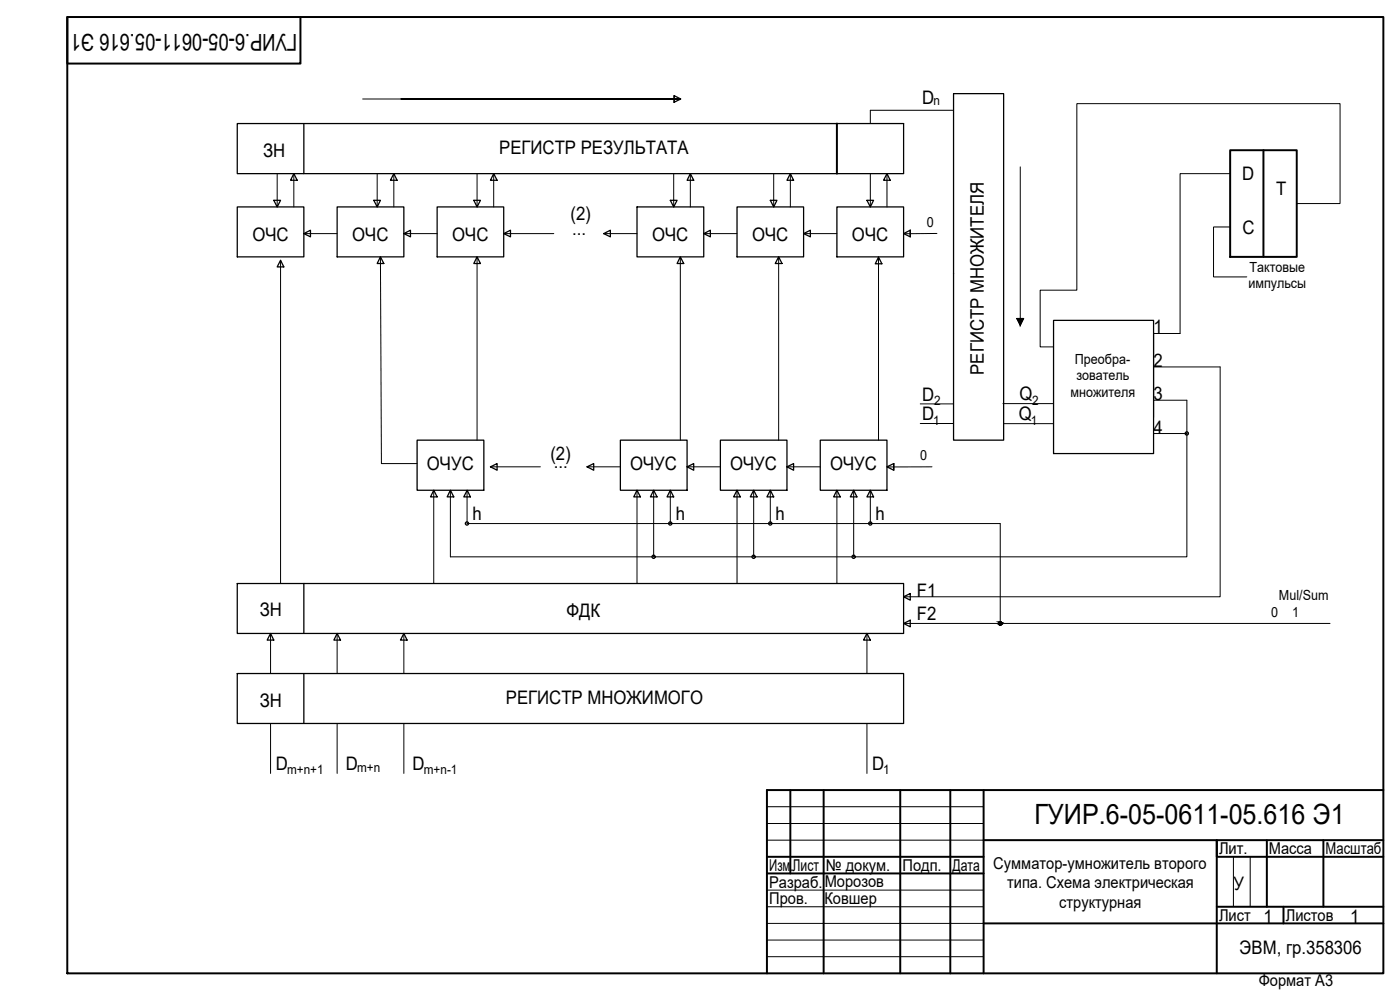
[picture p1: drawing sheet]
<svg xmlns="http://www.w3.org/2000/svg" width="420mm" height="297mm" viewBox="0 0 420 297" stroke-linecap="round" stroke-linejoin="round" font-family="sans-serif">
<!-- layer: 0 -->
<g fill="none" stroke="#000" stroke-width=".59">
<path d="M20.2 5.1h395v286.9h-395zM20.2 5.1v14h70v-14M251.2 37.1v15M369.2 45.1h20v32h-20zM379.2 45.1v32M237.2 237.1v25M247.2 237.1v54.9M270.2 237.1v54.9M285.2 237.1v54.9M295.2 237.1v54.9M415.2 237.1h-185v54.9M230.2 257.1h65"/>
<path d="M295.2 252.1h120M380.2 252.1v20M397.2 252.1v20M415.2 257.1h-50v-5v39.9M230.2 262.1h65M295.2 277.1h120M365.2 272.1h50M385.2 272.1v5"/>
</g>
<path d="M230.2 242h65M230.2 247.1h65M230.2 252.1h65M370.2 257.1v15M375.2 257.1v15M230.2 267.1h65M230.2 272.1h65M230.2 277.1h65M230.2 282.1h65M230.2 287h65" fill="none" stroke="#000" stroke-width=".3"/>
<g fill="none" stroke="#000" stroke-width=".38">
<path d="M71.2 37.1h200v15h-200zM91.2 37.1v15M202.3 28.7l2 1-2 1zM202.3 28.7v2M286.2 28.1h15v104h-15zM88.2 52.1l1 2h-2zM118.2 52.1l1 2h-2zM148.2 52.1l1 2h-2zM207.2 52.1l1 2h-2zM237.2 52.1l1 2h-2zM266.2 52.1l1 2h-2zM71.2 62.1h20v15h-20z"/>
<path d="M82.2 60.1h2l-1 2zM84.2 78.1l1 2h-2zM91.2 70.1l2-1v2zM101.2 62.1h20v15h-20zM112.2 60.1h2l-1 2zM114.2 77.1l1 2h-2zM121.2 70.1l2-1v2zM131.2 62.1h20v15h-20zM142.2 60.1h2l-1 2zM143.2 77.1l1 2h-2zM151.2 70.1l2-1v2zM181.2 70.1l2-1v2z"/>
<path d="M191.2 62.1h20v15h-20zM201.2 60.1h2l-1 2zM204.2 77.1l1 2h-2zM211.2 70.1l2-1v2zM221.2 62.1h20v15h-20zM231.2 60.1h2l-1 2zM233.7 77.1l1 2h-2zM241.2 70.1l2-1v2zM251.2 62.1h20v15h-20zM260.2 60.1h2l-1 2zM263.7 77.2l1 1.9h-2zM271.2 70.1l2-1v2z"/>
<path d="M273.2 69.1v2M305.2 95.6h2l-1 2zM316.2 96.1h30v40h-30zM125.2 132.1h20v15h-20zM186.2 132.1h20v15h-20zM216.2 132.1h20v15h-20zM246.2 132.1h20v15h-20zM268.2 139.1v2M130.2 147.1l1 2h-2zM135.2 147.1l1 2h-2zM140.2 147.1l1 2h-2zM147.2 140.1l2-1v2z"/>
<path d="M176.2 140.1l2-1v2zM191.2 147.1l1 2h-2zM196.2 147.1l1 2h-2zM201.2 147.1l1 2h-2zM206.2 140.1l2-1v2zM221.2 147.1l1 2h-2zM226.2 147.1l1 2h-2zM231.2 147.1l1 2h-2zM236.2 140.1l2-1v2zM251.2 147.1l1 2h-2zM256.2 147.1l1 2h-2zM261.2 147.1l1 2h-2z"/>
<path d="M266.2 140.1l2-1v2zM71.2 175.1h200v15h-200zM91.2 175.1v15M271.2 179.1l2-1v2zM81.2 190.1l1 2h-2zM101.2 190.1l1 2h-2zM121.2 190.1l1 2h-2zM260.2 190.1l1 2h-2zM271.2 187.1l2-1v2zM71.2 202.1h200v15h-200zM91.2 202.1v15"/>
<circle cx="356.2" cy="130.1" r=".49"/>
<circle cx="140.1" cy="157.1" r=".49"/>
<circle cx="201.1" cy="157.1" r=".49"/>
<circle cx="231.2" cy="157.1" r=".49"/>
<circle cx="261.2" cy="157.1" r=".49"/>
<circle cx="196.2" cy="167.1" r=".49"/>
<circle cx="226.2" cy="167.1" r=".49"/>
<circle cx="256.2" cy="167.1" r=".49"/>
<circle cx="300.2" cy="187" r=".49"/>
</g>
<g fill="none" stroke="#000" stroke-width=".3">
<path d="M120.4 29.7h83.9h-95.5M204.3 29.7h-83.9h83.9M231.2 37.1h20M286.2 33.1h-25v4M83.2 52.1v10M88.2 52.1v10M113.2 52.1v10M118.2 52.1v10M143.2 52.1v10M148.2 52.1v10M202.2 52.1v10M207.2 52.1v10"/>
<path d="M232.2 52.1v10M237.2 52.1v10M261.2 52.1v10M266.2 52.1v10M306.2 50.1v47.5M369.2 52.1h-15v48h-8v10M84.2 78.1v97M91.2 70.1h10M114.2 77l.3 62.1h10.7M121.2 70.1h10M143.2 77.1v55M151.2 70.1h15"/>
<path d="M181.2 70.1h10M204.2 77.1v55M211.2 70.1h10M233.7 77.1v55M241.2 70.1h10M263.7 77.1v55M281.2 70l-10 .1M369.2 68.1h-5v15h10M389.2 61.1h13v-30h-79v56h-11v17h4M346.2 116.1v4v-10h20v69h-95M276.2 127.1h10M276.2 121.2h10"/>
<path d="M301 121.1h15M301.2 127.1h15M346.2 125.1v-5h10v47h-221v-20M346.2 130.1h10M130.2 147.1v28M140.2 147.1v10M140.2 157.1h160v30M147.2 140.1h15M176.2 140.1h10M191.2 147.1v28M196.2 147.1v20M201.2 147.1v10"/>
<path d="M206.2 140.1h10M221.2 147.1v28M226.2 147.1v20M231.2 147.1v10M236.2 140.1h10M251.2 147.1v28M256.2 147.1v20M261.2 147.1v10M279.7 140.1h-13.5M81.2 190.1v12M101.2 190.1v12M121.2 190.1v12"/>
<path d="M260.2 190.1v12M271.2 187.1h128M81.2 217.1v15M101.2 217.1v15M121.2 217.1v15M260.2 217.1v15"/>
</g>
<g fill="#000" stroke="#000" stroke-width=".3">
<path d="M300 187.5h.4zM300 186.6h.2z"/>
<path d="M299.7 187.1h.5zM299.7 187.1h.5z"/>
<path d="M300 187.5l.3 .1zM300.1 187.6h.2z"/>
<path d="M300 186.6h.2zM299.9 186.6h.3z"/>
<path d="M299.9 186.6l.3 .1zM299.9 186.7h.3z"/>
<path d="M299.9 186.7l.3 .1zM299.9 186.7l.3 .1z"/>
<path d="M299.8 186.8h.4zM299.8 186.8h.4z"/>
<path d="M299.8 186.8l.4 .1zM299.8 186.8l.4 .1z"/>
<path d="M299.7 186.9l.5 .1zM299.7 186.9l.5 .1z"/>
<path d="M299.7 187l.5 .1zM299.7 187l.5 .1z"/>
<path d="M300.2 186.6h.2zM300.2 186.6h.2z"/>
<path d="M300.2 186.6l.3 .1zM300.2 186.6l.3 .1z"/>
<path d="M299.9 187.5h.5zM299.9 187.5h.5z"/>
<path d="M300.2 186.7h.3zM300.2 186.7h.3z"/>
<path d="M300.2 186.7l.4 .1zM300.2 186.7l.4 .1z"/>
<path d="M299.8 187.4h.7zM299.8 187.4l.6 .1z"/>
<path d="M300.2 186.8l.5 .1zM300.2 186.8l.5 .1z"/>
<path d="M299.8 187.4h.8zM299.8 187.4h.7z"/>
<path d="M300.2 186.9l.5 .1zM300.2 186.9l.5 .1z"/>
<path d="M299.7 187.3h1zM299.7 187.3l.9 .1z"/>
<path d="M300.2 187l.5 .1zM300.2 187l.5 .1z"/>
<path d="M299.7 187.1l1 .1zM299.7 187.1l1 .1z"/>
<path d="M299.7 187.2h1zM299.7 187.2l1 .1z"/>
</g>
<g fill="#000" stroke="#000" stroke-width=".3">
<path d="M305.2 95.6h1v2z"/>
<path d="M306.2 95.6v2l1-2zM306.2 95.6v2z"/>
</g>
<text font-size="8.4" x="310.4" y="247.1">ГУИР.6-05-0611-05.616 Э1</text>
<text font-size="7" x="89.2" y="10.1" transform="rotate(180 89.2 10.1)">ГУИР.6-05-0611-05.616 Э1</text>
<g font-size="5.6">
<text x="276.8" y="31.1">D</text>
<text x="79" y="47.1">ЗН</text>
<text x="149.8" y="46.2">РЕГИСТР РЕЗУЛЬТАТА</text>
<text x="372.8" y="54.1">D</text>
<text x="382.9" y="58.6">Т</text>
<text x="171.2" y="66.1">(2)</text>
<text x="171.7" y="70.5">...</text>
<text x="372.9" y="70.1">С</text>
<text x="75.7" y="72.2">ОЧС</text>
<text x="105.7" y="72.2">ОЧС</text>
<text x="135.7" y="72.2">ОЧС</text>
<text x="195.7" y="72.2">ОЧС</text>
<text x="225.7" y="72.2">ОЧС</text>
<text x="255.7" y="72.2">ОЧС</text>
<text x="346.2" y="100.1">1</text>
<text x="295.2" y="112.5" transform="rotate(-90 295.2 112.5)">РЕГИСТР МНОЖИТЕЛЯ</text>
<text x="346.2" y="110.1">2</text>
<text x="276.8" y="120.2">D</text>
<text x="306" y="120.1">Q</text>
<text x="346.2" y="120.1">3</text>
<text x="276.8" y="126.1">D</text>
<text x="305.8" y="126.1">Q</text>
<text x="346.2" y="130.1">4</text>
<text x="128.1" y="141.2">ОЧУC</text>
<text x="165.2" y="138.1">(2)</text>
<text x="166.2" y="140.4">...</text>
<text x="189.1" y="141.2">ОЧУC</text>
<text x="219.1" y="141.2">ОЧУC</text>
<text x="249.1" y="141.2">ОЧУC</text>
<text x="141.8" y="156.1">h</text>
<text x="202.8" y="156.1">h</text>
<text x="232.7" y="156.1">h</text>
<text x="262.8" y="156.1">h</text>
<text x="275.2" y="179.1">F1</text>
<text x="78" y="184.8">ЗН</text>
<text x="170" y="185.1">ФДК</text>
<text x="275.2" y="186.1">F2</text>
<text x="78" y="212.1">ЗН</text>
<text x="151.8" y="211.1">РЕГИСТР МНОЖИМОГО</text>
<text x="82.8" y="231">D</text>
<text x="103.8" y="231">D</text>
<text x="123.8" y="231">D</text>
<text x="261.8" y="231">D</text>
<text x="370.2" y="267.1">У</text>
<text x="379.2" y="277.1">1</text>
<text x="405.2" y="277.1">1</text>
<text x="372" y="286.1">ЭВМ, гр.358306</text>
</g>
<g font-size="4.9">
<text x="365.8" y="256.4">Лит.</text>
<text x="380.8" y="256.4">Масса</text>
<text x="397.8" y="256.4">Масштаб</text>
<text x="230.8" y="261.4">Изм.</text>
<text x="237.9" y="261.4">Лист</text>
<text x="247.9" y="261.4">№ докум.</text>
<text x="270.8" y="261.4">Подп.</text>
<text x="285.8" y="261.4">Дата</text>
<text x="298.1" y="260.6">Сумматор-умножитель второго</text>
<text x="230.8" y="266.3">Разраб.</text>
<text x="247.5" y="266.2">Морозов</text>
<text x="302.3" y="266.5">типа. Схема электрическая</text>
<text x="230.8" y="271.3">Пров.</text>
<text x="247.4" y="271.1">Ковшер</text>
<text x="317.9" y="272.4">структурная</text>
<text x="365.8" y="276.4">Лист</text>
<text x="385.9" y="276.4">Листов</text>
<text x="377.8" y="295.8">Формат А3</text>
</g>
<g font-size="4.2">
<text x="278.2" y="68.1">0</text>
<text x="375" y="81.6">Тактовые</text>
<text x="374.6" y="86.6">импульсы</text>
<text x="322.6" y="109.2">Преобра-</text>
<text x="321.3" y="119.2">множителя</text>
<text x="323" y="114.2">зователь</text>
<text x="276.2" y="138.1">0</text>
<text x="381.5" y="185.2">0</text>
<text x="383.8" y="180.1">Mul/Sum</text>
<text x="387.8" y="185.2">1</text>
</g>
<g font-size="3.9">
<text x="280.2" y="31.6">n</text>
<text x="280.3" y="121.4">2</text>
<text x="309.8" y="121.4">2</text>
<text x="280" y="127.4">1</text>
<text x="309.3" y="127.4">1</text>
<text x="86.2" y="232.4">m+n+1</text>
<text x="107.2" y="231.6">m+n</text>
<text x="127.2" y="232.4">m+n-1</text>
<text x="265" y="232.4">1</text>
</g>
</svg>
